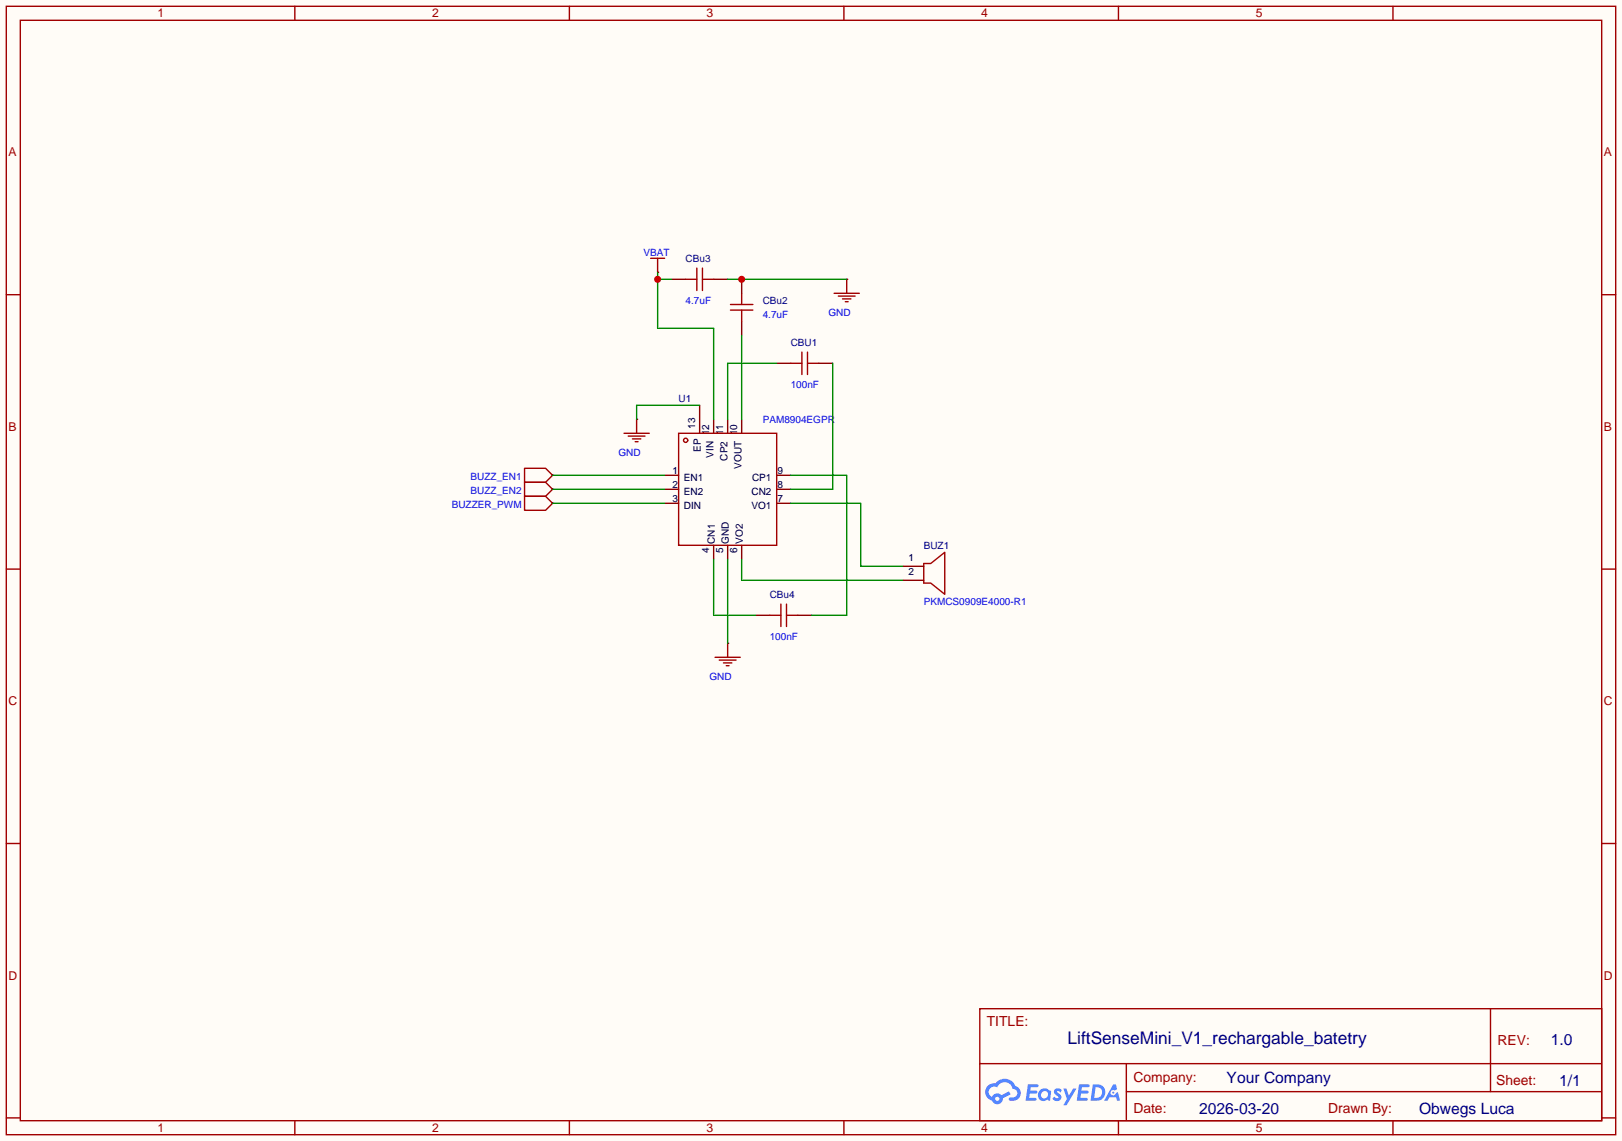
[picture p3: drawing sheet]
<svg xmlns="http://www.w3.org/2000/svg" width="294mm" height="207mm" viewBox="0 0 294 207" stroke-linecap="round" stroke-linejoin="round" font-family="sans-serif">
<path d="M0 0h294.1v207h-294.1z" fill="#fffcf7"/>
<g fill="none" stroke="#a10000" stroke-width=".25">
<path d="M1.1 1.1h291.9v204.8h-291.9zM3.7 3.7h286.7v199.6h-286.7zM53.5 1.1v2.6M103.3 1.1v2.6M153 1.1v2.6M202.8 1.1v2.6M252.6 1.1v2.6M1.1 53.5h2.6M290.4 53.5h2.6M1.1 103.3h2.6M290.4 103.3h2.6M1.1 153h2.6"/>
<path d="M290.4 153h2.6M177.7 183h112.7v20.3h-112.7zM177.7 193h112.7M204.2 198.1h86.2M204.2 193v10.1M270.3 183v15.1M1.1 202.8h2.6M53.5 203.3v2.6M103.3 203.3v2.6M153 203.3v2.6M202.8 203.3v2.6M252.6 203.3v2.6"/>
<path d="M290.4 202.8h2.6"/>
</g>
<g fill="#5487ff">
<path d="M191.3 197.6l.5-.2 .4 .1 .3 .3-.2 .4a.33 .33 0 0 0-.3-.3 .33 .33 0 0 0-.3 .2v.1a.89 .89 0 0 1 .6 1.3 1 1 0 0 1-1.5-.1l.4-.4 .5 .3 .2-.1v-.2a.88 .88 0 0 1-.6-1.4z"/>
<path d="M192.8 197.5h.6l.4 1.3 .8-1.3h.6l-1.8 3h-.6l.7-1.1z"/>
<path d="M186.4 196.7h.8a1.1 1.1 0 0 1 1.1 .2l-.1 .3-1.3 .1-.1 .6h1.1l.2 .2-.3 .3h-1.1l-.1 .8h1.2l.1 .4-.2 .1h-1.7z"/>
<path d="M195.7 196.7h.8a1.11 1.11 0 0 1 1.1 .2 .26 .26 0 0 1-.3 .4h-1.1l-.1 .6h1.1l.2 .2-.3 .3h-1.1l-.1 .8h1.2l.1 .4-.2 .1h-1.7z"/>
<path d="M201.9 196.7h.5l.2 .9-.4 .3a.5 .5 0 0 0-.8 .1 .5 .5 0 0 0 .3 .7 .5 .5 0 0 0 .7-.4l.3-.2 .4 1.6h-.5l-.2-.6h-1.2l-.4 .6h-.6z"/>
<path d="M198.2 196.7l-.4 3h.9a1.51 1.51 0 0 0 1.7-1.5 1.51 1.51 0 0 0-1.7-1.5zM198.7 197.2a1 1 0 0 1 1.2 1.1 1 1 0 0 1-1.3 .9h-.2z"/>
<path d="M188.7 197.7a1.07 1.07 0 0 0-.3 1.6 1.07 1.07 0 0 0 1.5 .2l.5 .2 .2-1.6-.1-.2-.3-.1a1.02 1.02 0 0 0-1.5-.1zM188.7 198.6a.67 .67 0 0 1 1.3 0 .67 .67 0 0 1-1.3 0z"/>
<path d="M179.1 197a1.58 1.58 0 0 0 .8 2.7 1.01 1.01 0 0 0 1.1 .6 1.01 1.01 0 0 0 .9-1l1.4-.8-.3-.5-1.4 .7a1.03 1.03 0 0 0-1.7 .3 1 1 0 0 1-.5-1.4 1 1 0 0 1 1.4-.3 1.49 1.49 0 0 1 1.6-1 1.49 1.49 0 0 1 1.3 1.3 .82 .82 0 0 1 .7 1 .82 .82 0 0 1-1.2 .5 .31 .31 0 0 0-.3 .3 .31 .31 0 0 0 .3 .3 1.43 1.43 0 0 0 1.8-.9 1.43 1.43 0 0 0-.9-1.8 2.09 2.09 0 0 0-3.6-.5l-.8 .1zM180.5 199.4a.39 .39 0 0 1 .7 0 .39 .39 0 0 1-.7 0z"/>
<circle cx="201.9" cy="198.2" r=".19"/>
</g>
<g fill="none" stroke="#a10000" stroke-width=".25">
<path d="M118 46.9h2.5M119.3 46.9v2.5M124.3 50.7h2.1M126.4 48.6v4.1M127.4 48.6v4.1M127.4 50.7h2M132.5 56.3h4M132.5 55.2h4M134.5 53.2v2M134.5 56.3v2M151.3 53.2h4.5M152 53.7h3.1"/>
<path d="M152.8 54.2h1.5M153.3 54.7h.5M153.5 50.7v2.5M113.2 78.6h4.5M113.9 79.1h3.1M114.7 79.6h1.5M115.4 76.1v2.5M123.1 78.6h17.7v20.3h-17.7zM95.1 90h3.8l1.3 1.3-1.3 1.3h-3.8zM95.1 87.5h3.8l1.3 1.3-1.3 1.2h-3.8zM95.1 85h3.8l1.3 1.2-1.3 1.3h-3.8zM115.2 80.1h.5"/>
<path d="M129.7 119.3h4.5M130.4 119.8h3.1M132 116.7v2.6M167.5 102.2h1.3l2.5-2v7.6l-2.5-2h-1.3zM131.2 120.3h1.5M131.7 120.8h.5"/>
<circle cx="124.3" cy="79.9" r=".38"/>
</g>
<g fill="none" stroke="#870000" stroke-width=".25">
<path d="M119.3 49.4h.1M121.8 50.7h2.5M129.4 50.7h2.6M134.5 50.7v2.5M134.5 58.3v2.5M153.5 50.7h.1M115.4 76.1h.1M126.9 73.5v5.1M129.4 76.1v2.5M132 76.1v2.5M134.5 76.1v2.5M100.2 91.3h.1"/>
<path d="M100.2 88.8h.1M100.2 86.2h.1M120.5 86.2h2.6M120.5 88.8h2.6M120.5 91.3h2.6M129.4 98.9v2.6M132 98.9v2.6M134.5 98.9v2.6M140.8 86.2h2.6M140.8 88.8h2.6M140.8 91.3h2.6M132 116.7h.1"/>
<path d="M163.7 102.7h3.8M163.7 105.3h3.8"/>
</g>
<path d="M119.3 49.4v10.2h10.1v16.5M119.3 50.7h2.5" fill="none" stroke="#008700" stroke-width=".25"/>
<circle cx="119.3" cy="50.7" r=".63" fill="#c00"/>
<path d="M132 50.7h21.5M134.5 60.8v15.3M140.8 65.9h-8.8v10.2M151 65.9v22.9h-7.6M100.2 91.3h20.3M143.4 91.3h12.7v11.4h7.6M143.4 86.2h10.1v25.4h-6.3M129.4 101.5v10.1h7.6M132 101.5v15.2M134.5 101.5v3.8h29.2" fill="none" stroke="#008700" stroke-width=".25"/>
<path d="M143.4 65.9h2M145.4 63.9v4M146.4 65.9h2.1M146.4 63.9v4M139.6 111.6h2M141.6 109.6v4.1M142.6 111.6h2.1M142.6 109.6v4.1" fill="none" stroke="#a10000" stroke-width=".25"/>
<path d="M140.8 65.9h2.6M148.5 65.9h2.5M137 111.6h2.6M144.7 111.6h2.5" fill="none" stroke="#870000" stroke-width=".25"/>
<circle cx="134.5" cy="50.7" r=".63" fill="#c00"/>
<path d="M126.9 73.5h-11.5v2.6M100.2 86.2h20.3M100.2 88.8h20.3" fill="none" stroke="#008700" stroke-width=".25"/>
<text font-size="3.1" fill="#000080" x="193.6" y="189.5">LiftSenseMini_V1_rechargable_batetry</text>
<g font-size="2.8" fill="#000080">
<text x="281.2" y="189.6">1.0</text>
<text x="222.4" y="196.5">Your Company</text>
<text x="282.7" y="197">1/1</text>
<text x="217.5" y="202.1">2026-03-20</text>
<text x="257.3" y="202">Obwegs Luca</text>
</g>
<g font-size="2.5" fill="#a00000">
<text x="178.9" y="186.2">TITLE:</text>
<text x="271.6" y="189.5">REV:</text>
<text x="205.5" y="196.4">Company:</text>
<text x="271.3" y="196.8">Sheet:</text>
<text x="205.5" y="201.9">Date:</text>
<text x="240.8" y="202">Drawn By:</text>
</g>
<g font-size="2.2" fill="#a00000">
<text x="28.6" y="3.1">1</text>
<text x="78.4" y="3.1">2</text>
<text x="128.1" y="3.1">3</text>
<text x="177.9" y="3.1">4</text>
<text x="227.7" y="3.1">5</text>
<text x="1.5" y="28.4">A</text>
<text x="290.8" y="28.4">A</text>
<text x="1.5" y="78.2">B</text>
<text x="290.8" y="78.2">B</text>
<text x="1.5" y="127.9">C</text>
<text x="290.8" y="127.9">C</text>
<text x="1.5" y="177.7">D</text>
<text x="290.8" y="177.7">D</text>
<text x="28.6" y="205.3">1</text>
<text x="78.4" y="205.3">2</text>
<text x="128.1" y="205.3">3</text>
<text x="177.9" y="205.3">4</text>
<text x="227.7" y="205.3">5</text>
</g>
<g font-size="1.8" fill="#00f">
<text x="116.7" y="46.4">VBAT</text>
<text x="124.3" y="55.2">4.7uF</text>
<text x="138.3" y="57.7">4.7uF</text>
<text x="150.2" y="57.4">GND</text>
<text x="143.4" y="70.4">100nF</text>
<text x="138.3" y="76.8">PAM8904EGPR</text>
<text x="112.1" y="82.8">GND</text>
<text x="85.3" y="89.7">BUZZ_EN2</text>
<text x="85.3" y="87.2">BUZZ_EN1</text>
<text x="81.9" y="92.2">BUZZER_PWM</text>
<text x="167.5" y="109.8">PKMCS0909E4000-R1</text>
<text x="139.6" y="116.2">100nF</text>
<text x="128.7" y="123.4">GND</text>
</g>
<g font-size="1.8" fill="#000080">
<text x="124.3" y="47.6">CBu3</text>
<text x="138.3" y="55.2">CBu2</text>
<text x="143.4" y="62.8">CBU1</text>
<text x="123.1" y="73">U1</text>
<text x="167.5" y="99.7">BUZ1</text>
<text x="139.6" y="108.5">CBu4</text>
</g>
<g font-size="1.8">
<text x="126.1" y="77.8" transform="rotate(-90 126.1 77.8)">13</text>
<text x="127.1" y="82" transform="rotate(-90 127.1 82)">EP</text>
<text x="128.6" y="79" transform="rotate(-90 128.6 79)">12</text>
<text x="129.4" y="83.1" transform="rotate(-90 129.4 83.1)">VIN</text>
<text x="131.2" y="79" transform="rotate(-90 131.2 79)">11</text>
<text x="131.9" y="83.6" transform="rotate(-90 131.9 83.6)">CP2</text>
<text x="133.7" y="79" transform="rotate(-90 133.7 79)">10</text>
<text x="121.9" y="88.5">2</text>
<text x="121.9" y="85.9">1</text>
<text x="124" y="89.7">EN2</text>
<text x="124" y="87.2">EN1</text>
<text x="134.5" y="85.1" transform="rotate(-90 134.5 85.1)">VOUT</text>
<text x="136.3" y="89.7">CN2</text>
<text x="136.4" y="87.2">CP1</text>
<text x="141" y="85.9">9</text>
<text x="141" y="88.5">8</text>
<text x="121.9" y="91">3</text>
<text x="124" y="92.3">DIN</text>
<text x="136.3" y="92.3">VO1</text>
<text x="141" y="91">7</text>
<text x="128.6" y="100.3" transform="rotate(-90 128.6 100.3)">4</text>
<text x="129.6" y="98.7" transform="rotate(-90 129.6 98.7)">CN1</text>
<text x="131.2" y="100.3" transform="rotate(-90 131.2 100.3)">5</text>
<text x="132.2" y="98.7" transform="rotate(-90 132.2 98.7)">GND</text>
<text x="133.7" y="100.3" transform="rotate(-90 133.7 100.3)">6</text>
<text x="134.7" y="98.7" transform="rotate(-90 134.7 98.7)">VO2</text>
<text x="164.8" y="101.7">1</text>
<text x="164.8" y="104.2">2</text>
</g>
</svg>
